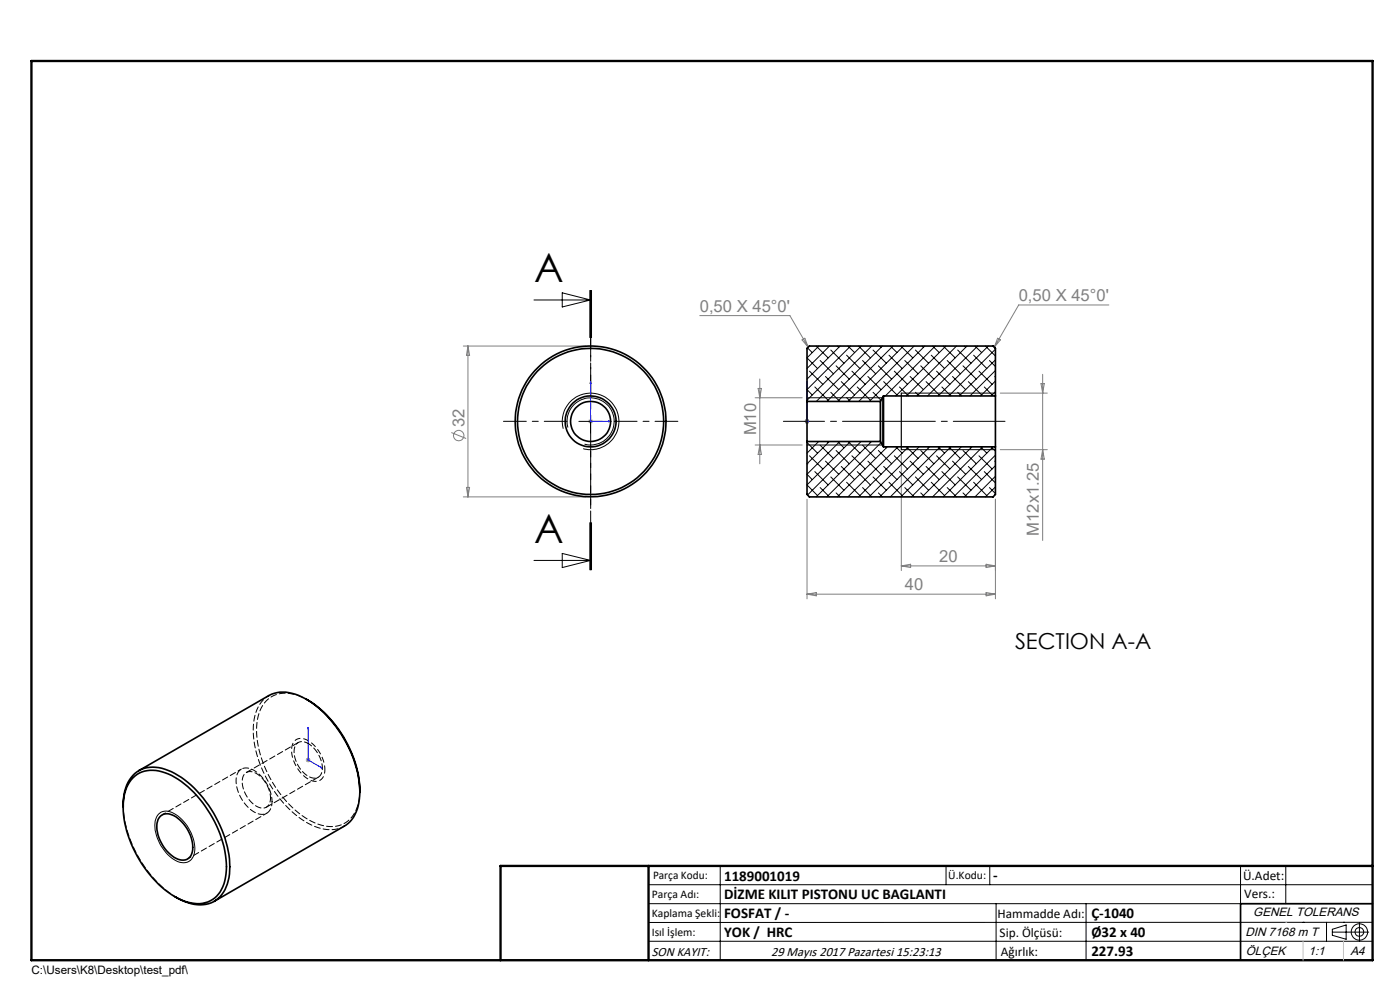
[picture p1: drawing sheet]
<svg xmlns="http://www.w3.org/2000/svg" width="297mm" height="210mm" viewBox="0 0 297 210" stroke-linecap="round" stroke-linejoin="round" font-family="sans-serif">
<g fill="none" stroke="#808080" stroke-width=".21">
<path d="M98.3 73.4h26M99.3 73.4v32M99.3 73.4l.3 2h-.6zM148.4 66.9h19.2l3.8 6.8M170.1 72.1l.6-.4 .7 2zM211.6 71.7l.6 .4-1.3 1.6zM221.2 79.4v35.2M235.2 64.7h-19.1l-5.2 9M95.7 91.7l3.2 1.3M124.8 89.4h1M124.9 89l.8 .7M125.3 88.9v1"/>
<path d="M125.7 89l-.8 .7M160.2 94.4h10M160.2 84.4h10M160.8 82.4h.7l-.3 2zM161.2 80.4v18M161.2 94.4l.3 2h-.7zM170.7 89.4h1M170.9 89l.7 .7M171.2 88.9v1M171.6 89l-.7 .7M191.2 96.4v24.6M212.2 83.4h10"/>
<path d="M212.2 95.4h10M220.8 81.4h.7l-.3 2zM221.2 95.4l.3 2h-.7zM98.3 105.4h26M99 103.4h.6l-.3 2zM171.2 105.9v21.1M209.2 119.7l2 .3-2 .4zM211.2 105.9v21.1M171.2 126h40M171.2 126l2-.3v.7zM191.2 120h20M191.2 120l2-.3v.7z"/>
<path d="M209.2 125.7l2 .3-2 .4zM64.9 161.2h1M65 160.9l.7 .7M65.4 160.7v1M65.7 160.9l-.7 .7"/>
<circle cx="97.3" cy="92.4" r="1.1"/>
</g>
<g fill="none" stroke="#000" stroke-width=".21">
<path d="M113.3 63.6h12M119.3 62.1l6 1.5-6 1.5zM125.1 61.6v10M125.3 61.6v10M125.5 61.6v10M119.5 90.9a6 6 0 0 1 5.3-7.5 6 6 0 0 1 6.5 6.5 6 6 0 0 1-7.6 5.3M120.5 90.7a5 5 0 0 1 4.4-6.3 5 5 0 0 1 5.4 5.4 5 5 0 0 1-6.3 4.4M122.8 89.4h5M125.3 86.9v5M171.2 84.4h16v10h-16M191.2 83.4h20M191.2 95.4h20"/>
<path d="M113.3 118.9h12M119.3 117.4l6 1.5-6 1.5zM125.1 110.9v10M125.3 110.9v10M125.5 110.9v10zM33.6 172.7a2.72 2.72 0 0 1 3.7 .1 9.1 9.1 0 0 1 3.9 8.1 2.45 2.45 0 0 1-3.9 1.7 9 9 0 0 1-4.4-8.4zM137.6 187.7h153.6M137.6 191.7h153.6M137.6 199.7h153.6M152.8 183.7v20M200.7 183.7v4M210 183.7v4"/>
<path d="M211.3 191.7v12M230.4 191.7v12M263.2 183.7v20M272.8 183.7v8M276.4 195.6h.1M281.4 195.6v4.1M282.6 197.7h7.8M282.6 197.1l3-.9v3l-3-.8zM285 195.6h.1M288.4 195.8v3.8M291.2 195.6l-153.6 .1"/>
<circle cx="288.4" cy="197.7" r="1.74"/>
<circle cx="288.4" cy="197.7" r=".93"/>
</g>
<path d="M191.2 83.4v12M106.2 203.7h185" fill="none" stroke="#000" stroke-width=".25"/>
<path d="M68.9 163.2a7.4 7.4 0 0 0-4.6-6.5 2.01 2.01 0 0 0-2.4 2.2 7.4 7.4 0 0 0 4.4 6.7 2.07 2.07 0 0 0 2.6-2.4" fill="none" stroke="#000" stroke-width=".21" stroke-dasharray="1.3 .6" stroke-dashoffset=".4" stroke-linecap="butt"/>
<path d="M125.3 80.9v8.5h4.2M125.3 80.9l.1 .4h-.2zM129.1 89.3l.4 .1-.4 .1zM171.2 89.3v.2zM171.2 80.9v.4v-.4M171.2 89.4h.1M171.2 80.9v8.5M65.4 154.3v.4l-.1-.1zM65.4 154.3v6.9l3 1.7M68.1 162.7l.3 .2-.3-.1z" fill="none" stroke="#00f" stroke-width=".21"/>
<path d="M120.3 89.4h-13.5M125.3 84.4v-13.5M125.3 94.4v13.5M130.3 89.4h13.5" fill="none" stroke="#000" stroke-width=".21" stroke-dasharray="15.2 1.3 1.3 1.3" stroke-dashoffset="10.4"/>
<path d="M187.5 89.4h-21.3" fill="none" stroke="#000" stroke-width=".21" stroke-dasharray="15.2 1.3 1.3 1.3" stroke-dashoffset="6.5"/>
<path d="M187.5 89.4h25.7" fill="none" stroke="#000" stroke-width=".21" stroke-dasharray="15.2 1.3 1.3 1.3" stroke-dashoffset="4.3"/>
<path d="M125.3 61.6v59.3" fill="none" stroke="#000" stroke-width=".21" stroke-dasharray="6.3 1.3 1.3 1.3" stroke-dashoffset="4"/>
<path d="M291.2 191.7h-28v12" fill="none" stroke="#000" stroke-width=".35"/>
<path d="M6.7 12.9h284.5v190.8h-284.5zM137.6 183.7v20M291.2 183.7h-185v20" fill="none" stroke="#000" stroke-width=".5"/>
<path d="M272.8 195.6h.1M276.4 199.7v4M285 199.7v4" fill="none" stroke="#c0c0c0" stroke-width=".21"/>
<g fill="#00f">
<path d="M129.1 89.3l.4 .1-.4 .1zM125.3 80.9l.1 .4h-.2z"/>
<path d="M68.1 162.7l.3 .2-.3-.1zM65.4 154.3v.4l-.1-.1z"/>
<path d="M171.2 89.3v.2zM171.2 80.9v.4zM171.2 89.3v.2zM171.2 80.9v.4z"/>
</g>
<g fill="none" stroke="#000" stroke-width=".35">
<path d="M171.2 85.2v8.5M171.2 93.7v11.2l.5 .5h39l.5-.5v-10.1M171.2 93.7h15.6M171.2 85.2h15.6M186.8 85.2v8.5M186.8 93.7l.6 1.1M187.4 84v10.8M187.4 94.8h23.8M187.4 84h23.8M187.4 84l-.6 1.2M211.2 84v10.8M211.2 84v-10.1l-.5-.5h-39l-.5 .5v11.3"/>
<path d="M65 148.3a24.1 24.1 0 0 1 11.3 19.6M26.1 171.2a8.2 8.2 0 0 1 3.5-7.8 8 8 0 0 1 7.5 .7 24.8 24.8 0 0 1 11.7 19.8 8.2 8.2 0 0 1-3.5 7.4 8.4 8.4 0 0 1-8.2-1.1M28.2 165a6.2 6.2 0 0 1 6.8-1.1 21.1 21.1 0 0 1 10.5 10.4 18.5 18.5 0 0 1 2 13.2 5.8 5.8 0 0 1-7.7 3.9 19.2 19.2 0 0 1-10.2-9 20.8 20.8 0 0 1-3.3-13.5l.6-1.9 .6-1.1zM29.5 163.5l27.5-15.9a7.7 7.7 0 0 1 7.7 .6 24.9 24.9 0 0 1 11.6 18.9v.8M33.9 173.3a2.54 2.54 0 0 1 3.5 0 7.9 7.9 0 0 1 3.3 7.7 2.12 2.12 0 0 1-3.3 1.1 7.9 7.9 0 0 1-4-7.8zM76.3 167.9a8.1 8.1 0 0 1-3.3 7.4l-27.6 15.9"/>
<circle cx="125.3" cy="89.4" r="16"/>
<circle cx="125.3" cy="89.4" r="4.3"/>
<circle cx="125.3" cy="89.4" r="15.5"/>
<circle cx="125.3" cy="89.4" r="5.4"/>
</g>
<g fill="none" stroke="#000" stroke-width=".21">
<path d="M171.3 73.8l1 1M171.7 78.7l2.9 2.8M173.1 73.4l2.6 2.5M173.7 73.4l-2.5 2.5 2.2 2.3M174 76.5l2.8 2.8M175.1 79.9l2.8 2.7M176 73.4l-4.8 4.8M176.2 74.3l2.8 2.7M177.4 77.6l2.8 2.8M177.6 73.4l.3 .3M178.2 73.4l-7 7M179.6 75.3l2.8 2.9"/>
<path d="M179.9 73.4l1.4 1.4M180.4 73.4l-9.2 9.2 1.1 1.2M180.7 78.7l2.9 2.8M182.1 73.4l2.5 2.5M182.7 73.4l-11.5 11.5 .2 .3M183 76.5l2.8 2.8M184.1 79.9l2.8 2.7M184.9 73.4l-11.7 11.8M185.2 74.3l2.8 2.7M186.3 77.6l2.9 2.8M186.6 73.4l.3 .3M187.2 73.4l-11.8 11.8"/>
<path d="M188.6 75.3l2.8 2.9M188.9 73.4l1.4 1.4M189.4 73.4l-11.7 11.8M189.7 78.7l2.8 2.8M191.1 73.4l2.5 2.5M191.7 73.4l-11.8 11.8M191.9 76.5l2.9 2.8M193.1 79.9l2.8 2.7M193.9 73.4l-11.7 11.8M194.2 74.3l2.8 2.7M195.3 77.6l2.8 2.8M195.6 73.4l.3 .3"/>
<path d="M196.2 73.4l-11.8 11.8M197.6 75.3l2.8 2.9M197.8 73.4l1.4 1.4M198.4 73.4l-10.6 10.6M198.7 78.7l2.8 2.8M200.1 73.4l2.5 2.5M200.7 73.4l-10.7 10.6M200.9 76.5l2.8 2.8M202.1 79.9l2.8 2.7M202.9 73.4l-10.6 10.6M203.2 74.3l2.8 2.7M204.3 77.6l2.8 2.8"/>
<path d="M204.6 73.4l.3 .3M205.1 73.4l-10.5 10.6M206.6 75.3l2.7 2.9M206.8 73.4l1.4 1.4M207.4 73.4l-10.6 10.6M207.7 78.7l2.8 2.8M209.1 73.4l2.1 2.1M209.7 73.4l-10.7 10.6M209.9 76.5l1.3 1.2M211 79.9l.2 .1M211.2 74.1l-9.9 9.9M211.2 76.3l-7.7 7.7"/>
<path d="M211.2 78.6l-5.4 5.4M171.2 98.4h.1M171.4 93.7l-.2 .2 2.2 2.2M171.7 96.7l2.9 2.8M172.9 82.1l2.8 2.8M173.7 93.7l-2.5 2.4M174 94.4l2.8 2.9M175.1 97.8l2.8 2.8M175.4 93.7l.3 .2M175.9 93.7l-4.7 4.7M176.2 83.2l2 2M177.4 95.6l2.8 2.8"/>
<path d="M177.7 93.7l1.3 1.3M178.2 93.7l-7 6.9 1.1 1.1M178.5 98.9l2.8 2.8M178.5 81l2.8 2.8M179.6 84.3l.8 .9M179.9 93.7l2.5 2.4M180.4 93.7l-9.2 9.2 2.2 2.2M180.7 96.7l2.9 2.8M181.9 82.1l2.7 2.8M182.7 93.7l-11.4 11.3M183 94.4l2.8 2.9M184.1 97.8l2.8 2.8"/>
<path d="M184.4 93.7l.2 .2M184.9 93.7l-11.8 11.7M185.2 83.2l1.7 1.7M186.3 95.6l2.9 2.8M186.7 93.7l.2 .2M186.9 84.9l-.2 .3M186.9 93.9l-11.5 11.5M187.5 98.9l2.8 2.8M187.5 81l2.8 2.8M187.8 94.8l.2 .2M188.2 94.8l-10.6 10.6M189.7 96.7l2.8 2.8"/>
<path d="M190 94.8l1.4 1.3M190.5 94.8l-10.6 10.6M190.8 82.1l1.9 1.9M192.3 94.8l2.5 2.5M192.7 94.8l-10.6 10.6M193.1 97.8l2.8 2.8M194.2 83.2l.8 .8M195 94.8l-10.6 10.6M195.3 95.6l2.8 2.8M196.5 98.9l2.7 2.8M196.5 81l2.7 2.8M196.8 94.8l.2 .2"/>
<path d="M197.2 94.8l-10.6 10.6M198.7 96.7l2.8 2.8M199 94.8l1.4 1.3M199.5 94.8l-10.6 10.6M199.8 82.1l1.9 1.9M201.3 94.8l2.4 2.5M201.7 94.8l-10.6 10.6M202.1 97.8l2.8 2.8M203.2 83.2l.7 .8M203.9 94.8l-10.5 10.6M204.3 95.6l2.8 2.8M205.4 98.9l2.8 2.8"/>
<path d="M205.4 81l2.8 2.8M205.8 94.8l.2 .2M206.2 94.8l-10.6 10.6M207.7 96.7l2.8 2.8M208 94.8l1.3 1.3M208.5 94.8l-10.7 10.6M208.8 82.1l1.9 1.9M210.3 94.8l.9 .9M210.7 94.8l-10.6 10.6M211 97.8l.2 .2M211.2 96.5l-8.9 8.9M211.2 98.8l-6.6 6.6"/>
<path d="M211.2 80.8l-3.2 3.2M211.2 83.1l-.9 .9M172.9 100l2.8 2.9M174 103.4l2 2M176.2 101.2l2.8 2.8M177.4 104.6l.8 .8M179.6 102.3l2.8 2.8M181.9 100l2.7 2.9M183 103.4l1.9 2M185.2 101.2l2.8 2.8M186.3 104.6l.9 .8M188.6 102.3l2.8 2.8"/>
<path d="M190.8 100l2.8 2.9M191.9 103.4l2 2M194.2 101.2l2.8 2.8M195.3 104.6l.9 .8M197.6 102.3l2.8 2.8M199.8 100l2.8 2.9M200.9 103.4l2 2M203.2 101.2l2.8 2.8M204.3 104.6l.8 .8M206.6 102.3l2.7 2.8M208.8 100l2.4 2.4M209.9 103.4l1.3 1.3"/>
<path d="M211.2 101l-4.4 4.4M211.2 103.3l-2.1 2.1"/>
</g>
<path d="M37.5 190.4a25 25 0 0 1-11.4-19.6" fill="none" stroke="#000" stroke-width=".21" stroke-dasharray="1.3 .6" stroke-dashoffset=".3"/>
<path d="M57 147.5a7.6 7.6 0 0 0-3.3 6.6 24.7 24.7 0 0 0 11.7 20.6 7.8 7.8 0 0 0 7.6 .6M51.2 163.1l-16.8 9.7M39.8 182.2l16.8-9.7" fill="none" stroke="#000" stroke-width=".21" stroke-dasharray="1.3 .6" stroke-dashoffset=".5"/>
<path d="M65.4 157.7a6.1 6.1 0 0 1 2.8 6.3 1.77 1.77 0 0 1-2.8 .7 6.1 6.1 0 0 1-2.8-6.4 1.77 1.77 0 0 1 2.8-.6M57.4 169.3a1.83 1.83 0 0 1-.9 1.9 1.83 1.83 0 0 1-2.1-.2 6.1 6.1 0 0 1-2.8-6.3 1.77 1.77 0 0 1 2.8-.6 6.6 6.6 0 0 1 3 5.2M57.7 170a8.1 8.1 0 0 0-4.7-7 2.19 2.19 0 0 0-2.9 2.4 7.9 7.9 0 0 0 4.9 7.3 2.24 2.24 0 0 0 2.7-2.7" fill="none" stroke="#000" stroke-width=".21" stroke-dasharray="1.3 .6" stroke-dashoffset=".4"/>
<path d="M76.3 167.5a7.7 7.7 0 0 1-3.4 7.2 7.9 7.9 0 0 1-7.5-.9 24 24 0 0 1-11-19.7 7.1 7.1 0 0 1 4-6.7 8.4 8.4 0 0 1 7 1.1" fill="none" stroke="#000" stroke-width=".21" stroke-dasharray="1.3 .6" stroke-dashoffset=".6"/>
<path d="M63.3 157.5l-11 6.4M56.5 171.2l11-6.3" fill="none" stroke="#000" stroke-width=".21" stroke-dasharray="1.3 .6"/>
<g font-size="8.5">
<text x="113.3" y="59.8">A</text>
<text x="113.3" y="115.1">A</text>
</g>
<text font-size="4.7" x="215.3" y="137.6">SECTION A-A</text>
<g font-size="3.5" fill="#808080">
<text x="216.1" y="63.9">0,50 X 45°0'</text>
<text x="148.5" y="66.1">0,50 X 45°0'</text>
<text x="98.5" y="90.6" transform="rotate(-90 98.5 90.6)">32</text>
<text x="160.4" y="92.4" transform="rotate(-90 160.4 92.4)">M10</text>
<text x="220.4" y="113.6" transform="rotate(-90 220.4 113.6)">M12x1.25</text>
<text x="199.2" y="119.2">20</text>
<text x="191.9" y="125.2">40</text>
</g>
<g font-size="3.2">
<text x="153.6" y="186.8">1189001019</text>
<text x="153.6" y="190.8">DİZME KILIT PISTONU UC BAGLANTI</text>
<text x="210.7" y="186.6">-</text>
<text x="153.6" y="194.8">FOSFAT / -</text>
<text x="231.5" y="194.8">Ç-1040</text>
<text x="153.6" y="198.8">YOK / HRC</text>
<text x="231.5" y="198.7">Ø32 x 40</text>
<text x="231.5" y="202.8">227.93</text>
</g>
<g font-size="2.8">
<text x="263.7" y="186.7">Ü.Adet:</text>
<text x="263.9" y="190.5">Vers.:</text>
<text x="211.6" y="194.8">Hammadde Adı:</text>
<text x="138.3" y="202.8">SON KAYIT:</text>
<text x="163.6" y="202.8">29 Mayıs 2017 Pazartesi 15:23:13</text>
<text x="212.1" y="198.7">Sip. Ölçüsü:</text>
<text x="212.3" y="202.7">Ağırlık:</text>
</g>
<g font-size="2.6">
<text x="265.9" y="194.4">GENEL TOLERANS</text>
<text x="264.2" y="198.5">DIN 7168 m T</text>
<text x="264.3" y="202.6">ÖLÇEK</text>
<text x="277.6" y="202.6">1:1</text>
<text x="286.5" y="202.6">A4</text>
</g>
<g font-size="2.5">
<text x="138.3" y="190.5">Parça Adı:</text>
<text x="138.5" y="186.5">Parça Kodu:</text>
<text x="201.2" y="186.5">Ü.Kodu:</text>
<text x="138.3" y="194.5">Kaplama Şekli:</text>
<text x="138.3" y="198.6">Isıl İşlem:</text>
<text x="6.7" y="206.7">C:\Users\K8\Desktop\test_pdf\</text>
</g>
</svg>
